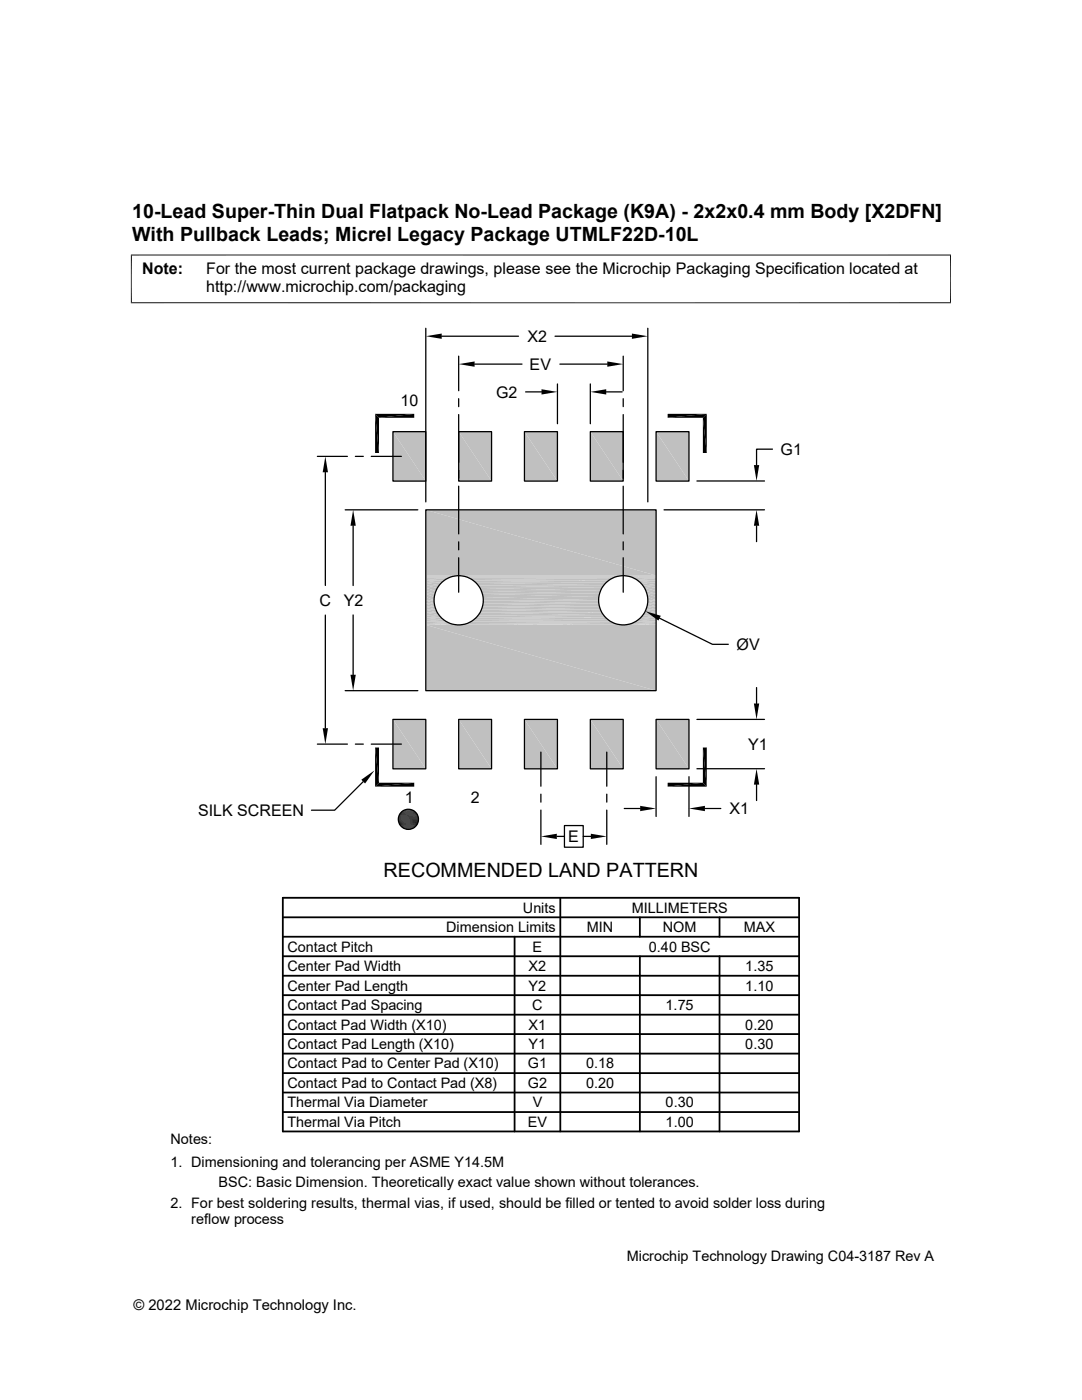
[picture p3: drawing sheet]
<svg xmlns="http://www.w3.org/2000/svg" width="216mm" height="279mm" viewBox="0 0 216 279" stroke-linecap="round" stroke-linejoin="round" font-family="sans-serif">
<g fill="#c0c0c0">
<path d="M130.9 86.1l6.6 9.9h-6.6z"/>
<path d="M130.9 86.1h6.6v9.9z"/>
<path d="M117.8 86.1l6.6 9.9h-6.6z"/>
<path d="M117.8 86.1h6.6v9.9z"/>
<path d="M104.6 86.1l6.6 9.9h-6.6z"/>
<path d="M104.6 86.1h6.6v9.9z"/>
<path d="M91.5 86.1l6.6 9.9h-6.6z"/>
<path d="M91.5 86.1h6.6v9.9z"/>
<path d="M78.4 86.1l6.6 9.9h-6.6z"/>
<path d="M78.4 86.1h6.6v9.9z"/>
<path d="M130.9 143.6l6.6 9.8h-6.6z"/>
<path d="M130.9 143.6h6.6v9.8z"/>
<path d="M117.8 143.6l6.6 9.8h-6.6z"/>
<path d="M117.8 143.6h6.6v9.8z"/>
<path d="M104.6 143.6l6.6 9.8h-6.6z"/>
<path d="M104.6 143.6h6.6v9.8z"/>
<path d="M91.5 143.6l6.6 9.8h-6.6z"/>
<path d="M91.5 143.6h6.6v9.8z"/>
<path d="M78.4 143.6l6.6 9.8h-6.6z"/>
<path d="M78.4 143.6h6.6v9.8z"/>
<path d="M85 101.7l45.9 13.2h-45.9z"/>
<path d="M85 101.7h45.9v13.2z"/>
</g>
<path d="M85 114.9h45.9M85 115h5.9M92.2 115h31.5M125 115h5.9" fill="none" stroke="#c0c0c0" stroke-width=".2"/>
<path d="M85 115.1h5.3M92.8 115.1h30.3M125.6 115.1h5.3" fill="none" stroke="#c0c0c0" stroke-width=".21"/>
<path d="M85 115.4h4.6M93.4 115.4h29.1M126.2 115.4h4.7" fill="none" stroke="#c0c0c0" stroke-width=".28"/>
<path d="M85 115.7h4.1M94 115.7h27.9M126.8 115.7h4.1" fill="none" stroke="#c0c0c0" stroke-width=".36"/>
<path d="M85 116.1h3.5M94.5 116.1h26.8M127.4 116.1h3.5" fill="none" stroke="#c0c0c0" stroke-width=".42"/>
<g fill="#c0c0c0">
<path d="M127.8 116.3l3.1 .5h-2.6z"/>
<path d="M127.8 116.3h3.1v.5z"/>
<path d="M95 116.3l25.4 .5h-25z"/>
<path d="M95 116.3h25.9l-.5 .5z"/>
<path d="M85 116.3l2.6 .5h-2.6z"/>
<path d="M85 116.3h3l-.4 .5z"/>
<path d="M128.3 116.8l2.6 .5h-2.3z"/>
<path d="M128.3 116.8h2.6v.5z"/>
<path d="M95.4 116.8l24.7 .5h-24.3z"/>
<path d="M95.4 116.8h25l-.3 .5z"/>
<path d="M85 116.8l2.3 .5h-2.3z"/>
<path d="M85 116.8h2.6l-.3 .5z"/>
<path d="M128.6 117.3l2.3 .6h-2z"/>
<path d="M128.6 117.3h2.3v.6z"/>
<path d="M95.8 117.3l24 .6h-23.7z"/>
<path d="M95.8 117.3h24.3l-.3 .6z"/>
<path d="M85 117.3l2 .6h-2z"/>
<path d="M85 117.3h2.3l-.3 .6z"/>
<path d="M128.9 117.9l2 .6h-1.8z"/>
<path d="M128.9 117.9h2v.6z"/>
<path d="M96.1 117.9l23.5 .6h-23.3z"/>
<path d="M96.1 117.9h23.7l-.2 .6z"/>
<path d="M85 117.9l1.8 .6h-1.8z"/>
<path d="M85 117.9h2l-.2 .6z"/>
<path d="M129.1 118.5l1.8 .6h-1.7z"/>
<path d="M129.1 118.5h1.8v.6z"/>
<path d="M96.3 118.5l23.2 .6h-23.1z"/>
<path d="M96.3 118.5h23.3l-.1 .6z"/>
<path d="M85 118.5l1.6 .6h-1.6z"/>
<path d="M85 118.5h1.8l-.2 .6z"/>
<path d="M129.2 119.1l1.7 .7h-1.6z"/>
<path d="M129.2 119.1h1.7v.7z"/>
<path d="M96.4 119.1l23 .7h-22.9z"/>
<path d="M96.4 119.1h23.1l-.1 .7z"/>
<path d="M85 119.1l1.6 .7h-1.6z"/>
<path d="M85 119.1h1.6v.7z"/>
<path d="M129.3 119.8l1.6 .6h-1.7z"/>
<path d="M129.3 119.8h1.6v.6z"/>
<path d="M96.5 119.8l23 .6h-23.1z"/>
<path d="M96.5 119.8h22.9l.1 .6z"/>
<path d="M85 119.8l1.6 .6h-1.6z"/>
<path d="M85 119.8h1.6v.6z"/>
<path d="M129.2 120.4l1.7 .7h-1.8z"/>
<path d="M129.2 120.4h1.7v.7z"/>
<path d="M96.4 120.4l23.2 .7h-23.3z"/>
<path d="M96.4 120.4h23.1l.1 .7z"/>
<path d="M85 120.4l1.8 .7h-1.8z"/>
<path d="M85 120.4h1.6l.2 .7z"/>
<path d="M129.1 121.1l1.8 .6h-2z"/>
<path d="M129.1 121.1h1.8v.6z"/>
<path d="M96.3 121.1l23.5 .6h-23.7z"/>
<path d="M96.3 121.1h23.3l.2 .6z"/>
<path d="M85 121.1l2 .6h-2z"/>
<path d="M85 121.1h1.8l.2 .6z"/>
<path d="M128.9 121.7l2 .6h-2.3z"/>
<path d="M128.9 121.7h2v.6z"/>
<path d="M96.1 121.7l24 .6h-24.3z"/>
<path d="M96.1 121.7h23.7l.3 .6z"/>
<path d="M85 121.7l2.3 .6h-2.3z"/>
<path d="M85 121.7h2l.3 .6z"/>
<path d="M128.6 122.3l2.3 .5h-2.6z"/>
<path d="M128.6 122.3h2.3v.5z"/>
<path d="M95.8 122.3l24.6 .5h-25z"/>
<path d="M95.8 122.3h24.3l.3 .5z"/>
<path d="M85 122.3l2.6 .5h-2.6z"/>
<path d="M85 122.3h2.3l.3 .5z"/>
<path d="M128.3 122.8l2.6 .5h-3.1z"/>
<path d="M128.3 122.8h2.6v.5z"/>
<path d="M95.4 122.8l25.5 .5h-25.9z"/>
<path d="M95.4 122.8h25l.5 .5z"/>
<path d="M85 122.8l3 .5h-3z"/>
<path d="M85 122.8h2.6l.4 .5z"/>
</g>
<path d="M85 123.5h3.5M94.5 123.5h26.8M127.4 123.5h3.5" fill="none" stroke="#c0c0c0" stroke-width=".42"/>
<path d="M85 123.9h4.1M94 123.9h27.9M126.8 123.9h4.1" fill="none" stroke="#c0c0c0" stroke-width=".36"/>
<path d="M85 124.2h4.6M93.4 124.2h29.1M126.2 124.2h4.7" fill="none" stroke="#c0c0c0" stroke-width=".28"/>
<path d="M85 124.4h5.3M92.8 124.4h30.3M125.6 124.4h5.3" fill="none" stroke="#c0c0c0" stroke-width=".21"/>
<path d="M85 124.6h5.9M85 124.7h45.9M92.2 124.6h31.5M125 124.6h5.9" fill="none" stroke="#c0c0c0" stroke-width=".2"/>
<g fill="#c0c0c0">
<path d="M85 124.7l45.9 13.1h-45.9z"/>
<path d="M85 124.7h45.9v13.1z"/>
</g>
<g fill="none" stroke="#000" stroke-width=".25">
<path d="M85 65.5v34.7M88.1 67.1h15.4M91.5 71.1v6.9M91.5 79.6v1.6M94.7 72.7h9.5M104.9 78.2h3.2M110.7 67.1h15.4M111.2 76.6v8M111.7 72.7h9.5M117.8 76.6v8M121 78.2h3.1M124.4 71.1v6.9"/>
<path d="M124.4 79.6v1.6M129.3 65.5v34.7M63.3 91.1h6M64.9 94.3v22.5M70.9 91.1h1.6M74.1 91.1h6M78.4 86.1h6.6v9.9h-6.6zM91.5 82.7v9.6M91.5 93.9v1.5M91.5 97v9.6M91.5 86.1h6.6v9.9h-6.6zM104.6 86.1h6.6v9.9h-6.6z"/>
<path d="M117.8 86.1h6.6v9.9h-6.6zM124.4 82.7v9.6M124.4 93.9v1.5M124.4 97v9.6M130.9 86.1h6.6v9.9h-6.6zM139.1 96h13.4M154.1 89.6h-3.1v3.2M68.9 101.7h14.5M70.5 104.9v12M85 101.7h45.9v36.1h-45.9zM91.5 108.1v1.6M91.5 111.3v6.9"/>
<path d="M124.4 108.1v1.6M124.4 111.3v6.9M132.5 101.7h20M151 104.9v3.2M64.9 122.7v22.6M68.9 137.8h14.5M70.5 122.7v12M131.6 123.4l10.6 5.2h3.1M151 137.2v3.2M63.3 148.5h6M70.9 148.5h1.6M72.5 156l-5.7 5.7h-4.7"/>
<path d="M74.1 148.5h6M78.4 143.6h6.6v9.8h-6.6zM91.5 143.6h6.6v9.8h-6.6zM104.6 143.6h6.6v9.8h-6.6zM107.9 150.1v6.8M107.9 158.5v1.6M117.8 143.6h6.6v9.8h-6.6zM121.1 150.1v6.8M121.1 158.5v1.6M130.9 155v7.9M130.9 143.6h6.6v9.8h-6.6zM137.5 155v7.9"/>
<path d="M139.1 153.4h13.4M139.1 143.6h13.4M151 156.6v3.2M107.9 161.7v6.8M111.1 166.9h1.5M112.6 164.8h3.8v4.3h-3.8zM116.4 166.9h1.5M121.1 161.7v6.8M124.6 161.4h3.1M140.7 161.4h3.1"/>
<circle cx="91.5" cy="119.8" r="4.9"/>
<circle cx="124.4" cy="119.8" r="4.9"/>
<circle cx="81.5" cy="163.5" r="2.01"/>
</g>
<g fill="none" stroke="#000" stroke-width=".36">
<path d="M56.4 179.2h103v46.6h-103zM111.8 179.2v46.6M56.4 183.1h103M56.4 186.9h103M56.4 194.7h103M56.4 190.8h103M56.4 198.6h103M102.7 186.9v38.9M127.7 183.1v3.8M127.7 190.8v35M143.6 183.1v3.8M143.6 190.8v35"/>
<path d="M56.4 206.4h103M56.4 218h103M56.4 210.3h103M56.4 202.5h103M56.4 214.2h103M56.4 221.9h103"/>
</g>
<g fill="none" stroke="#000" stroke-width=".2">
<path d="M26.1 50.9h163.7M26.2 50.8v9.7M189.7 50.8v9.7M26.1 60.4h163.7M79.5 163.2h4M79.5 163.4h4M79.5 163.6h4M79.5 163.8h4M79.5 163h4M79.5 164h4M79.5 164.2h3.9M79.5 162.8h3.9"/>
<path d="M79.6 162.7h3.8M79.6 164.4h3.8M79.7 164.5h3.6M79.7 162.5h3.6M79.8 164.7h3.4M79.8 162.3h3.4M79.9 164.8h3.2M79.9 162.2h3.2M80 165h3M80 162h3M80.2 161.9h2.6M80.2 165.1h2.6"/>
<path d="M80.3 161.8h2.4M80.3 165.2h2.4M80.5 165.3h2M80.5 161.7h2"/>
</g>
<g fill="#000">
<path d="M85 67.1l3.1-.5v1zM91.5 72.7l3.2-.6v1.1zM108.1 77.7l3.1 .5-3.1 .5zM117.8 78.2l3.2-.5v1zM121.2 72.1l3.2 .6-3.2 .5zM126.1 66.6l3.2 .5-3.2 .5zM64.9 91.1l.5 3.2h-1zM74.8 82.6l.8 7.8h-.8zM74.8 82.6l.8 .8v7zM75.6 83.4l7.1-.8v.8zM74.8 82.6h7.9l-7.1 .8zM133.2 82.6h7.8l-7.8 .8z"/>
<path d="M133.2 83.4l7.8-.8-.7 .8zM140.3 83.4l.7 7h-.7zM140.3 83.4l.7-.8v7.8zM150.4 92.8h1.1l-.5 3.2zM70.5 101.7l.5 3.2h-1.1zM151 101.7l.5 3.2h-1.1zM69.9 134.7h1.1l-.5 3.1zM128.8 122l3 .9-.4 .9zM64.4 145.3h1l-.5 3.2zM72.1 155.6l2.6-1.8-1.8 2.6zM74.8 149.2l.8 7-.8 .8zM74.8 149.2h.8v7z"/>
<path d="M74.8 157l7.9-.8v.8zM75.6 156.2h7.1l-7.9 .8zM133.2 156.2h7.1l-7.1 .8zM133.2 157l7.1-.8 .7 .8zM140.3 149.2l.7 7.8-.7-.8zM140.3 149.2h.7v7.8zM151 153.4l.5 3.2h-1.1zM150.4 140.4h1.1l-.5 3.2zM80.5 165.3l1.8 .1zM80.7 161.7l1.8 .1zM80.7 165.4h1.4zM80.7 165.4h1.6z"/>
<path d="M80.7 161.7h1.6zM80.8 161.6l1.5 .1zM80.8 165.4l1.2 .1zM80.8 165.4h1.3zM80.8 161.6h1.3zM81 161.5l1.1 .1zM81 165.5h.7zM81 165.5h1zM81 161.5h1zM81.2 161.5h.8zM81.2 165.5h.5zM81.2 161.5h.5z"/>
<path d="M107.9 166.9l3.2-.5v1zM117.9 166.4l3.2 .5-3.2 .5zM127.7 160.8l3.2 .6-3.2 .5zM137.5 161.4l3.2-.6v1.1z"/>
</g>
<g font-size="3.9">
<text x="26.4" y="43.5">10-Lead Super-Thin Dual Flatpack No-Lead Package (K9A) - 2x2x0.4 mm Body [X2DFN]</text>
<text x="26.4" y="48.1">With Pullback Leads; Micrel Legacy Package UTMLF22D-10L</text>
<text x="76.5" y="175">RECOMMENDED LAND PATTERN</text>
</g>
<g font-size="3.2">
<text x="28.4" y="54.7">Note:</text>
<text x="41.1" y="58.3">http://www.microchip.com/packaging</text>
<text x="41.1" y="54.7">For the most current package drawings, please see the Microchip Packaging Specification located at</text>
<text x="105.2" y="68.2">X2</text>
<text x="105.7" y="73.8">EV</text>
<text x="79.9" y="81">10</text>
<text x="99" y="79.4">G2</text>
<text x="155.7" y="90.8">G1</text>
<text x="63.7" y="120.9">C</text>
<text x="68.6" y="120.9">Y2</text>
<text x="147" y="129.7">ØV</text>
<text x="149.3" y="149.6">Y1</text>
<text x="80.8" y="160.3">1</text>
<text x="93.9" y="160.3">2</text>
<text x="39.5" y="162.8">SILK SCREEN</text>
<text x="145.6" y="162.5">X1</text>
<text x="113.4" y="168.1">E</text>
</g>
<g font-size="2.9">
<text x="104.3" y="182.2">Units</text>
<text x="126" y="182.2">MILLIMETERS</text>
<text x="57.3" y="189.9">Contact Pitch</text>
<text x="89" y="186">Dimension Limits</text>
<text x="106.3" y="189.9">E</text>
<text x="117.1" y="186">MIN</text>
<text x="129.5" y="189.9">0.40 BSC</text>
<text x="132.3" y="186">NOM</text>
<text x="148.4" y="186">MAX</text>
<text x="57.3" y="193.8">Center Pad Width</text>
<text x="57.3" y="197.7">Center Pad Length</text>
<text x="105.5" y="197.7">Y2</text>
<text x="105.5" y="193.8">X2</text>
<text x="148.7" y="197.7">1.10</text>
<text x="148.7" y="193.8">1.35</text>
<text x="57.3" y="201.6">Contact Pad Spacing</text>
<text x="106.2" y="201.6">C</text>
<text x="132.8" y="201.6">1.75</text>
<text x="57.3" y="209.4">Contact Pad Length (X10)</text>
<text x="57.3" y="205.5">Contact Pad Width (X10)</text>
<text x="105.5" y="209.4">Y1</text>
<text x="105.5" y="205.5">X1</text>
<text x="148.7" y="209.4">0.30</text>
<text x="148.7" y="205.5">0.20</text>
<text x="57.3" y="213.2">Contact Pad to Center Pad (X10)</text>
<text x="105.3" y="213.2">G1</text>
<text x="116.9" y="213.2">0.18</text>
<text x="57.3" y="217.1">Contact Pad to Contact Pad (X8)</text>
<text x="57.3" y="221">Thermal Via Diameter</text>
<text x="105.3" y="217.1">G2</text>
<text x="106.3" y="221">V</text>
<text x="116.9" y="217.1">0.20</text>
<text x="132.8" y="221">0.30</text>
<text x="57.3" y="224.9">Thermal Via Pitch</text>
<text x="105.3" y="224.9">EV</text>
<text x="132.8" y="224.9">1.00</text>
<text x="34" y="228.3">Notes:</text>
<text x="34" y="232.9">1. Dimensioning and tolerancing per ASME Y14.5M</text>
<text x="43.6" y="237">BSC: Basic Dimension. Theoretically exact value shown without tolerances.</text>
<text x="34" y="241">2. For best soldering results, thermal vias, if used, should be filled or tented to avoid solder loss during</text>
<text x="38.1" y="244.3">reflow process</text>
<text x="125.1" y="251.7">Microchip Technology Drawing C04-3187 Rev A</text>
<text x="26.6" y="261.3">© 2022 Microchip Technology Inc.</text>
</g>
</svg>
